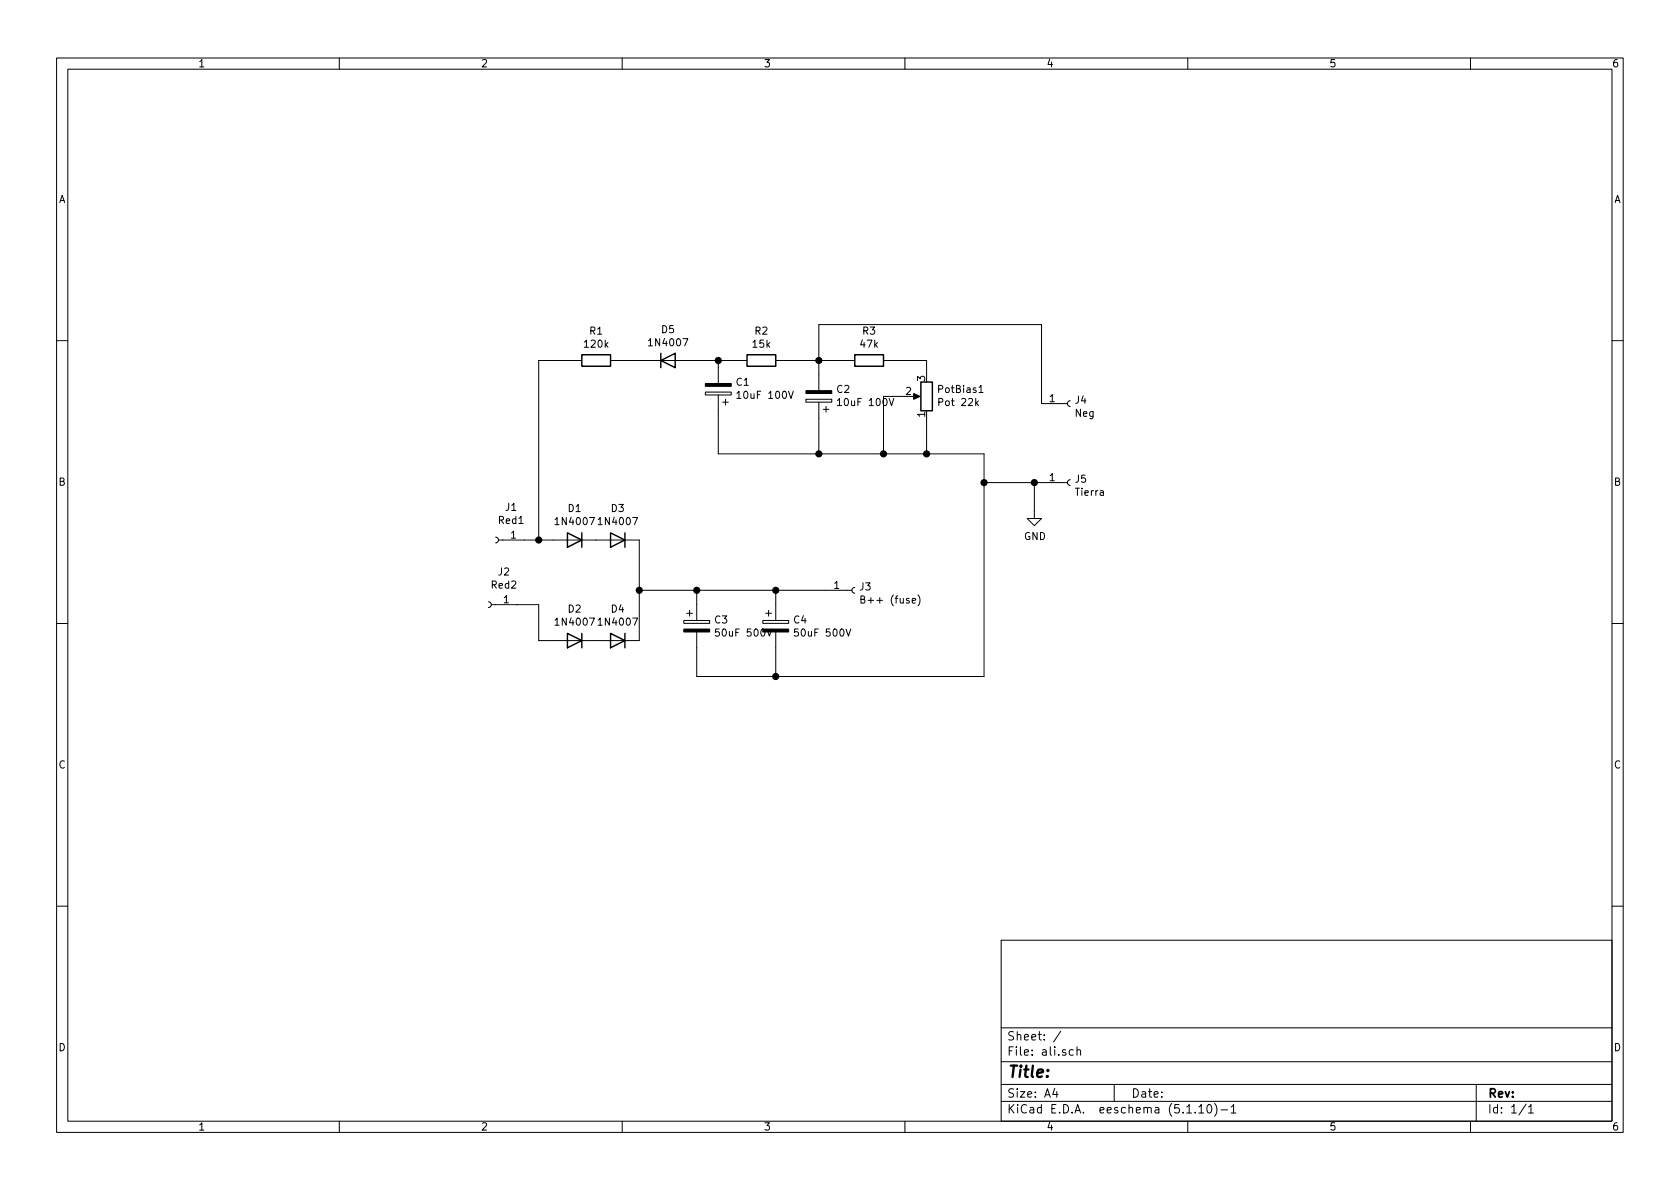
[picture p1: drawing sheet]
EESchema Schematic File Version 4
EELAYER 30 0
EELAYER END
$Descr A4 11693 8268
encoding utf-8
Sheet 1 1
Title ""
Date ""
Rev ""
Comp ""
Comment1 ""
Comment2 ""
Comment3 ""
Comment4 ""
$EndDescr
$Comp
L Connector:Conn_01x01_Female J1
U 1 1
P 3450 3750
F 0 "J1" H 3342 3525 50  0000 C CNN
F 1 "Red1" H 3342 3616 50  0000 C CNN
F 2 "MountingHole:MountingHole_3mm_Pad" H 3450 3750 50  0001 C CNN
F 3 "~" H 3450 3750 50  0001 C CNN
	1    3450 3750
	-1   0    0    1   
$EndComp
$Comp
L Connector:Conn_01x01_Female J2
U 1 1
P 3400 4200
F 0 "J2" H 3292 3975 50  0000 C CNN
F 1 "Red2" H 3292 4066 50  0000 C CNN
F 2 "MountingHole:MountingHole_3mm_Pad" H 3400 4200 50  0001 C CNN
F 3 "~" H 3400 4200 50  0001 C CNN
	1    3400 4200
	-1   0    0    1   
$EndComp
$Comp
L Diode:1N4007 D1
U 1 1
P 4000 3750
F 0 "D1" H 4000 3533 50  0000 C CNN
F 1 "1N4007" H 4000 3624 50  0000 C CNN
F 2 "Diode_THT:D_DO-41_SOD81_P10.16mm_Horizontal" H 4000 3575 50  0001 C CNN
F 3 "http://www.vishay.com/docs/88503/1n4001.pdf" H 4000 3750 50  0001 C CNN
	1    4000 3750
	-1   0    0    1   
$EndComp
$Comp
L Diode:1N4007 D3
U 1 1
P 4300 3750
F 0 "D3" H 4300 3533 50  0000 C CNN
F 1 "1N4007" H 4300 3624 50  0000 C CNN
F 2 "Diode_THT:D_DO-41_SOD81_P10.16mm_Horizontal" H 4300 3575 50  0001 C CNN
F 3 "http://www.vishay.com/docs/88503/1n4001.pdf" H 4300 3750 50  0001 C CNN
	1    4300 3750
	-1   0    0    1   
$EndComp
$Comp
L Diode:1N4007 D2
U 1 1
P 4000 4450
F 0 "D2" H 4000 4233 50  0000 C CNN
F 1 "1N4007" H 4000 4324 50  0000 C CNN
F 2 "Diode_THT:D_DO-41_SOD81_P10.16mm_Horizontal" H 4000 4275 50  0001 C CNN
F 3 "http://www.vishay.com/docs/88503/1n4001.pdf" H 4000 4450 50  0001 C CNN
	1    4000 4450
	-1   0    0    1   
$EndComp
$Comp
L Diode:1N4007 D4
U 1 1
P 4300 4450
F 0 "D4" H 4300 4233 50  0000 C CNN
F 1 "1N4007" H 4300 4324 50  0000 C CNN
F 2 "Diode_THT:D_DO-41_SOD81_P10.16mm_Horizontal" H 4300 4275 50  0001 C CNN
F 3 "http://www.vishay.com/docs/88503/1n4001.pdf" H 4300 4450 50  0001 C CNN
	1    4300 4450
	-1   0    0    1   
$EndComp
$Comp
L Connector:Conn_01x01_Female J3
U 1 1
P 5950 4100
F 0 "J3" H 5978 4126 50  0000 L CNN
F 1 "B++ (fuse)" H 5978 4035 50  0000 L CNN
F 2 "MountingHole:MountingHole_3mm_Pad" H 5950 4100 50  0001 C CNN
F 3 "~" H 5950 4100 50  0001 C CNN
	1    5950 4100
	1    0    0    -1  
$EndComp
Wire Wire Line
	3650 3750 3750 3750
Wire Wire Line
	3600 4200 3750 4200
Wire Wire Line
	3750 4200 3750 4450
Wire Wire Line
	3750 4450 3850 4450
Wire Wire Line
	4450 3750 4450 4100
Connection ~ 4450 4100
Wire Wire Line
	4450 4100 4450 4450
Wire Wire Line
	3750 3750 3750 2500
Wire Wire Line
	3750 2500 4000 2500
Connection ~ 3750 3750
Wire Wire Line
	3750 3750 3850 3750
$Comp
L Device:R R1
U 1 1
P 4150 2500
F 0 "R1" V 3943 2500 50  0000 C CNN
F 1 "120k" V 4034 2500 50  0000 C CNN
F 2 "Resistor_THT:R_Axial_DIN0617_L17.0mm_D6.0mm_P20.32mm_Horizontal" V 4080 2500 50  0001 C CNN
F 3 "~" H 4150 2500 50  0001 C CNN
	1    4150 2500
	0    1    1    0   
$EndComp
$Comp
L Diode:1N4007 D5
U 1 1
P 4650 2500
F 0 "D5" H 4650 2717 50  0000 C CNN
F 1 "1N4007" H 4650 2626 50  0000 C CNN
F 2 "Diode_THT:D_DO-41_SOD81_P10.16mm_Horizontal" H 4650 2325 50  0001 C CNN
F 3 "http://www.vishay.com/docs/88503/1n4001.pdf" H 4650 2500 50  0001 C CNN
	1    4650 2500
	1    0    0    -1  
$EndComp
$Comp
L Device:CP C1
U 1 1
P 5000 2700
F 0 "C1" H 4882 2654 50  0000 R CNN
F 1 "10uF 100V" H 4882 2745 50  0000 R CNN
F 2 "Capacitor_THT:CP_Radial_D6.3mm_P2.50mm" H 5038 2550 50  0001 C CNN
F 3 "~" H 5000 2700 50  0001 C CNN
	1    5000 2700
	-1   0    0    1   
$EndComp
$Comp
L Device:CP C2
U 1 1
P 5700 2750
F 0 "C2" H 5582 2704 50  0000 R CNN
F 1 "10uF 100V" H 5582 2795 50  0000 R CNN
F 2 "Capacitor_THT:CP_Radial_D6.3mm_P2.50mm" H 5738 2600 50  0001 C CNN
F 3 "~" H 5700 2750 50  0001 C CNN
	1    5700 2750
	-1   0    0    1   
$EndComp
$Comp
L Device:R R2
U 1 1
P 5300 2500
F 0 "R2" V 5093 2500 50  0000 C CNN
F 1 "15k" V 5184 2500 50  0000 C CNN
F 2 "Resistor_THT:R_Axial_DIN0617_L17.0mm_D6.0mm_P20.32mm_Horizontal" V 5230 2500 50  0001 C CNN
F 3 "~" H 5300 2500 50  0001 C CNN
	1    5300 2500
	0    1    1    0   
$EndComp
Wire Wire Line
	4300 2500 4500 2500
Wire Wire Line
	4800 2500 5000 2500
Wire Wire Line
	5000 2550 5000 2500
Connection ~ 5000 2500
Wire Wire Line
	5000 2500 5150 2500
Wire Wire Line
	5450 2500 5700 2500
Wire Wire Line
	5700 2500 5700 2600
Connection ~ 5700 2500
$Comp
L Device:R R3
U 1 1
P 6050 2500
F 0 "R3" V 5843 2500 50  0000 C CNN
F 1 "47k" V 5934 2500 50  0000 C CNN
F 2 "Resistor_THT:R_Axial_DIN0617_L17.0mm_D6.0mm_P20.32mm_Horizontal" V 5980 2500 50  0001 C CNN
F 3 "~" H 6050 2500 50  0001 C CNN
	1    6050 2500
	0    1    1    0   
$EndComp
$Comp
L Device:R_POT PotBias1
U 1 1
P 6450 2750
F 0 "PotBias1" H 6380 2704 50  0000 R CNN
F 1 "Pot 22k" H 6380 2795 50  0000 R CNN
F 2 "Potentiometer_THT:Potentiometer_Alps_RK163_Single_Horizontal" H 6450 2750 50  0001 C CNN
F 3 "~" H 6450 2750 50  0001 C CNN
	1    6450 2750
	-1   0    0    1   
$EndComp
Wire Wire Line
	5700 2500 5900 2500
Wire Wire Line
	6200 2500 6450 2500
Wire Wire Line
	6450 2500 6450 2600
Wire Wire Line
	5000 2850 5000 3150
Wire Wire Line
	5700 3150 5700 2900
$Comp
L Connector:Conn_01x01_Female J4
U 1 1
P 7450 2800
F 0 "J4" H 7478 2826 50  0000 L CNN
F 1 "Neg" H 7478 2735 50  0000 L CNN
F 2 "MountingHole:MountingHole_3mm_Pad" H 7450 2800 50  0001 C CNN
F 3 "~" H 7450 2800 50  0001 C CNN
	1    7450 2800
	1    0    0    -1  
$EndComp
$Comp
L Connector:Conn_01x01_Female J5
U 1 1
P 7450 3350
F 0 "J5" H 7478 3376 50  0000 L CNN
F 1 "Tierra" H 7478 3285 50  0000 L CNN
F 2 "MountingHole:MountingHole_3mm_Pad" H 7450 3350 50  0001 C CNN
F 3 "~" H 7450 3350 50  0001 C CNN
	1    7450 3350
	1    0    0    -1  
$EndComp
Wire Wire Line
	6850 4700 6850 3350
Wire Wire Line
	6850 3350 7200 3350
Wire Wire Line
	6450 2900 6450 3150
Wire Wire Line
	6450 3150 6150 3150
Connection ~ 5700 3150
Wire Wire Line
	5000 3150 5700 3150
Wire Wire Line
	6450 3150 6850 3150
Wire Wire Line
	6850 3150 6850 3350
Connection ~ 6450 3150
Connection ~ 6850 3350
Wire Wire Line
	6150 3150 6150 2750
Wire Wire Line
	6150 2750 6300 2750
Connection ~ 6150 3150
Wire Wire Line
	6150 3150 5700 3150
Wire Wire Line
	5700 2500 5700 2250
Wire Wire Line
	5700 2250 7250 2250
Wire Wire Line
	7250 2250 7250 2800
Wire Wire Line
	4450 4100 4850 4100
Wire Wire Line
	4850 4200 4850 4100
Connection ~ 4850 4100
$Comp
L power:GND #PWR0101
U 1 1
P 7200 3550
F 0 "#PWR0101" H 7200 3300 50  0001 C CNN
F 1 "GND" H 7205 3377 50  0000 C CNN
F 2 "" H 7200 3550 50  0001 C CNN
F 3 "" H 7200 3550 50  0001 C CNN
	1    7200 3550
	1    0    0    -1  
$EndComp
Wire Wire Line
	7200 3550 7200 3350
Connection ~ 7200 3350
Wire Wire Line
	7200 3350 7250 3350
$Comp
L Device:CP C3
U 1 1
P 4850 4350
F 0 "C3" H 4968 4396 50  0000 L CNN
F 1 "50uF 500V" H 4968 4305 50  0000 L CNN
F 2 "Capacitor_THT:C_Radial_D12.5mm_H25.0mm_P5.00mm" H 4888 4200 50  0001 C CNN
F 3 "~" H 4850 4350 50  0001 C CNN
	1    4850 4350
	1    0    0    -1  
$EndComp
$Comp
L Device:CP C4
U 1 1
P 5400 4350
F 0 "C4" H 5518 4396 50  0000 L CNN
F 1 "50uF 500V" H 5518 4305 50  0000 L CNN
F 2 "Capacitor_THT:C_Radial_D12.5mm_H25.0mm_P5.00mm" H 5438 4200 50  0001 C CNN
F 3 "~" H 5400 4350 50  0001 C CNN
	1    5400 4350
	1    0    0    -1  
$EndComp
Wire Wire Line
	4850 4100 5400 4100
Wire Wire Line
	5400 4200 5400 4100
Connection ~ 5400 4100
Wire Wire Line
	5400 4100 5750 4100
Wire Wire Line
	4850 4500 4850 4700
Wire Wire Line
	4850 4700 5400 4700
Wire Wire Line
	5400 4500 5400 4700
Connection ~ 5400 4700
Wire Wire Line
	5400 4700 6850 4700
$EndSCHEMATC
